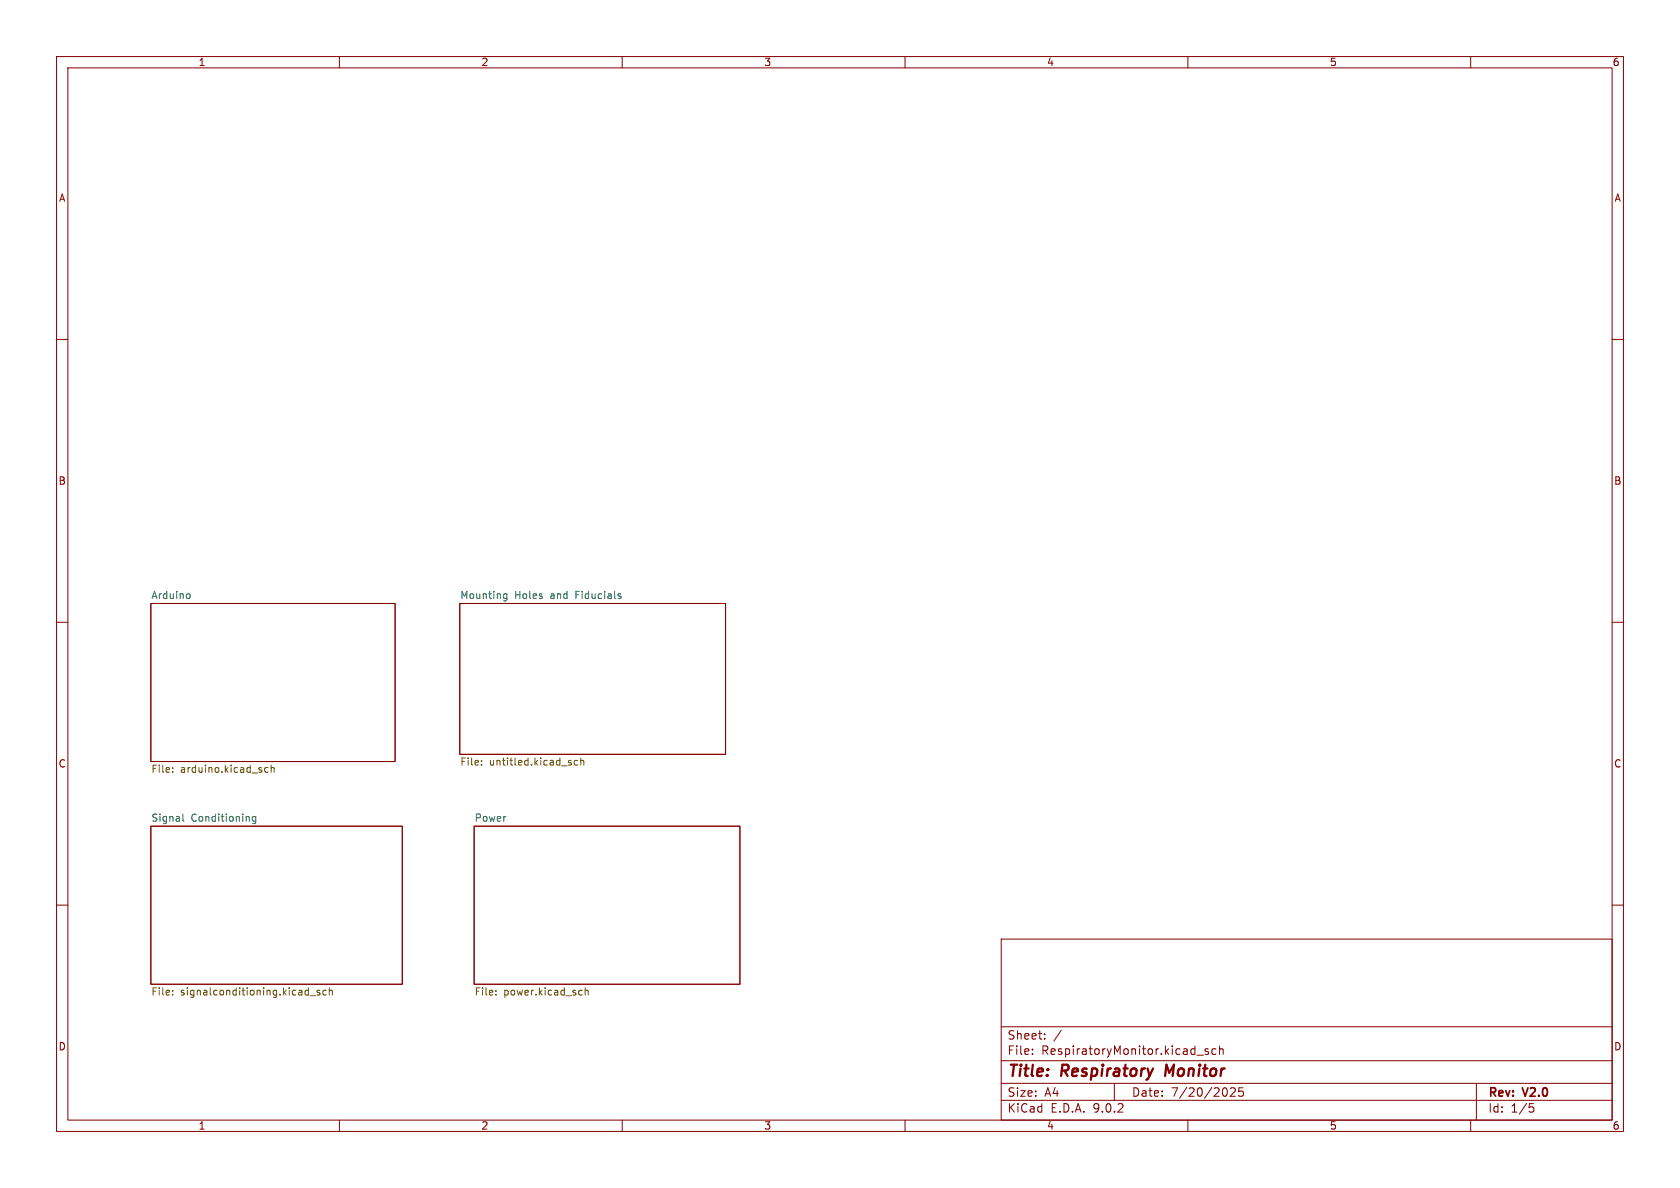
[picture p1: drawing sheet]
<svg xmlns="http://www.w3.org/2000/svg" width="297mm" height="210mm" viewBox="0 0 297 210" stroke-linecap="round" stroke-linejoin="round" font-family="sans-serif">
<g fill="none" stroke="#840000" stroke-width=".18">
<path d="M10 10h277v190h-277zM12 12h273v186h-273zM60 10v2M110 10v2M160 10v2M210 10v2M260 10v2M10 60h2M285 60h2M10 110h2M26.7 106.7h43.1v27.9h-43.1zM81.3 106.7h47v26.7h-47z"/>
<path d="M285 110h2M26.7 146.1h44.4v27.9h-44.4zM83.8 146.1h47v27.9h-47zM10 160h2M177 166h108v32h-108zM285 160h2M60 198v2M110 198v2M160 198v2M177 194.5h108M177 191.5h108M177 187.5h108"/>
<path d="M177 181.5h108M182.5 186.3v.1M182.5 185.5v.1M184.7 183.6v.1M184.7 182.8v.1M187.6 182.1l-1.3 2M197 191.5v3M210 198v2M211.6 186.5h1.1M213.6 185.5l-.4-.1-.2 .2 .1 .2 .5 .2v.3h-.6M215 185.5l-.5-.1-.3 .3v.4l.2 .2h.6M215.6 185.5l.2-.1 .4 .1v.9"/>
<path d="M215.6 184.9v1.5M216.9 192.6v.9M217.5 192.4l.6-.1 .2 .1 .1 .3-.9 1.1h.9M219.7 192.3h-.7v.7l.2-.1h.5l.1 .3-.1 .5-.2 .1-.5-.1M260 198v2M261 191.5v6.5M270.4 195.1h.7M270.5 195.7h.4l.3 .3-.2 .5-.5 .1"/>
</g>
<path d="M206.2 188.2l-.2 2" fill="none" stroke="#840000" stroke-width=".4"/>
<path d="M33.2 105h.3l.1 .2-.1 .5-.3 .1M89.1 105.7l.1 .1 .4-.1M89.6 105v1l-.2 .2h-.3M89.6 105h-.4l-.1 .1M109.4 105.4h.3l.1 .2-.2 .2h-.2M109.4 105h.3M32.3 143.9v1.1l.2 .2M45.2 144.3v1.1l-.2 .2-.3-.1M45.2 144.4l-.3-.1-.3 .3 .1 .5h.5" fill="none" stroke="#006464" stroke-width=".18"/>
<g fill="none" stroke="#725600" stroke-width=".18">
<path d="M30.5 136.4v.1M30.5 135.7v.2M47.4 135.7h-.4l-.2 .2 .1 .6h.5M47.9 135.8l.2-.1h.3l.1 .8M47.9 135.3v1.2M85.1 135.1v.2M85.1 134.5v.1M102.1 134.5l-.3-.1-.3 .3 .1 .5h.5M102.7 134.5l.1-.1 .4 .1v.8M102.7 134v1.3M30.5 175.1v.1M30.5 175.8v.1"/>
<path d="M54.8 176h1M56.5 175.1h-.3l-.2 .1 .1 .2 .4 .1v.3h-.5M57.7 175.1h-.4l-.2 .2 .1 .5h.5M58.2 175.2l.2-.1h.3l.1 .8M58.2 174.6v1.3M87.7 175.8v.1M87.7 175.1v.1M102.5 175.1h.4M102.9 175.8l-.4 .1M103.5 175.2l.1-.1h.3l.1 .8M103.5 174.6v1.3"/>
</g>
<g font-size="2.8" fill="#840000">
<text x="178" y="190.9">Title:</text>
<text x="187.7" y="190.9">Respiratory</text>
<text x="206.8" y="190.9">Monitor</text>
</g>
<g font-size="2.1" fill="#840000">
<text x="178" y="184">Sheet:</text>
<text x="178" y="186.7">File:</text>
<text x="184.1" y="186.7">RespiratoryMonitor.kicad_sch</text>
<text x="178" y="196.9">KiCad</text>
<text x="178" y="194.1">Size:</text>
<text x="184.7" y="194.1">A4</text>
<text x="185.7" y="196.9">E.D.A.</text>
<text x="193.3" y="196.9">9.0.2</text>
<text x="200" y="194.1">Date:</text>
<text x="207" y="194.1">7/20/2025</text>
<text x="263" y="194.3">Rev:</text>
<text x="263" y="196.9">Id:</text>
<text x="267.1" y="196.9">1/5</text>
<text x="269.4" y="194.3">V2.0</text>
</g>
<g font-size="1.8" fill="#840000">
<text x="35" y="11.9">1</text>
<text x="85" y="11.9">2</text>
<text x="135" y="11.9">3</text>
<text x="185" y="11.9">4</text>
<text x="235" y="11.9">5</text>
<text x="285" y="11.9">6</text>
<text x="10.3" y="35.9">A</text>
<text x="285.3" y="35.9">A</text>
<text x="10.3" y="85.9">B</text>
<text x="285.3" y="85.9">B</text>
<text x="10.3" y="135.9">C</text>
<text x="285.3" y="135.9">C</text>
<text x="10.3" y="185.9">D</text>
<text x="285.3" y="185.9">D</text>
<text x="35" y="199.9">1</text>
<text x="85" y="199.9">2</text>
<text x="135" y="199.9">3</text>
<text x="185" y="199.9">4</text>
<text x="235" y="199.9">5</text>
<text x="285" y="199.9">6</text>
</g>
<g font-size="1.8" fill="#006464">
<text x="26.7" y="106">Arduino</text>
<text x="81.3" y="106">Mounting</text>
<text x="91" y="106">Holes</text>
<text x="97.4" y="106">and</text>
<text x="102" y="106">Fiducials</text>
<text x="26.7" y="145.3">Signal</text>
<text x="33.8" y="145.3">Conditioning</text>
<text x="83.8" y="145.3">Power</text>
</g>
<g font-size="1.8" fill="#725600">
<text x="26.7" y="136.9">File:</text>
<text x="31.9" y="136.9">arduino.kicad_sch</text>
<text x="81.3" y="135.7">File:</text>
<text x="86.5" y="135.7">untitled.kicad_sch</text>
<text x="26.7" y="176.3">File:</text>
<text x="31.9" y="176.3">signalconditioning.kicad_sch</text>
<text x="83.8" y="176.3">File:</text>
<text x="89" y="176.3">power.kicad_sch</text>
</g>
</svg>
